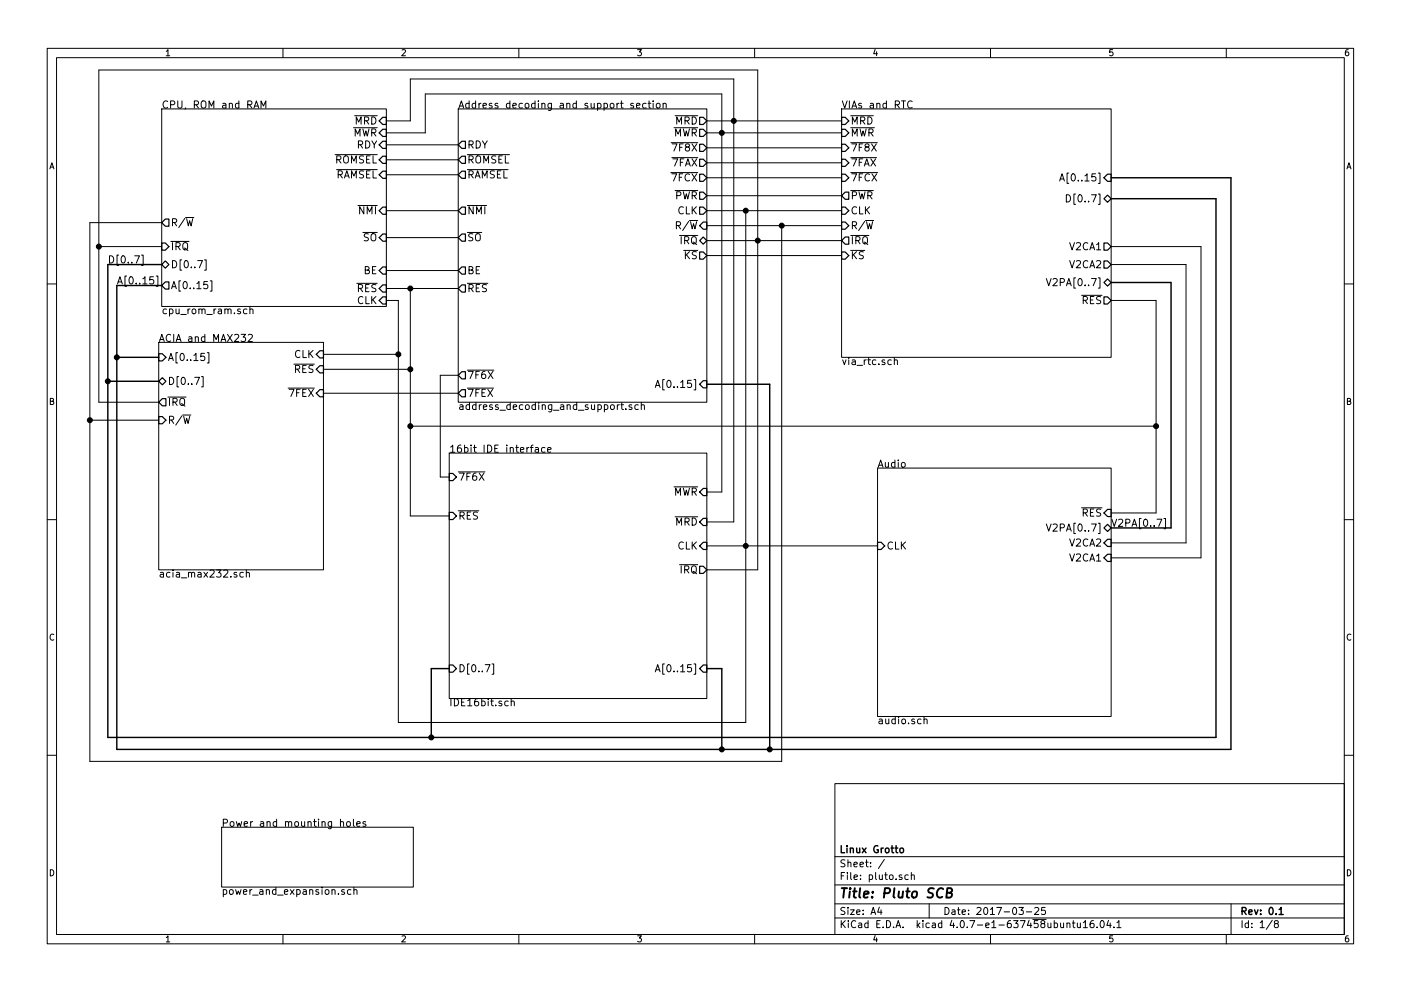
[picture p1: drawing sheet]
EESchema Schematic File Version 2
LIBS:pluto-rescue
LIBS:power
LIBS:device
LIBS:transistors
LIBS:conn
LIBS:linear
LIBS:regul
LIBS:74xx
LIBS:cmos4000
LIBS:adc-dac
LIBS:memory
LIBS:xilinx
LIBS:microcontrollers
LIBS:dsp
LIBS:microchip
LIBS:analog_switches
LIBS:motorola
LIBS:texas
LIBS:intel
LIBS:audio
LIBS:interface
LIBS:digital-audio
LIBS:philips
LIBS:display
LIBS:cypress
LIBS:siliconi
LIBS:opto
LIBS:atmel
LIBS:contrib
LIBS:valves
LIBS:65xx
LIBS:4000-ic
LIBS:7400-ic
LIBS:analog-ic
LIBS:avr-mcu
LIBS:bluegiga
LIBS:connector
LIBS:diode-inc-ic
LIBS:freescale-ic
LIBS:ftdi-ic
LIBS:led
LIBS:maxim-ic
LIBS:micrel-ic
LIBS:microchip-ic
LIBS:nxp-ic
LIBS:on-semi-ic
LIBS:regulator
LIBS:rohm
LIBS:sharp-relay
LIBS:sparkfun
LIBS:standard
LIBS:stmicro-mcu
LIBS:ti-ic
LIBS:transistor
LIBS:uln-ic
LIBS:IDE_interface
LIBS:74xgxx
LIBS:ac-dc
LIBS:actel
LIBS:allegro
LIBS:Altera
LIBS:analog_devices
LIBS:battery_management
LIBS:bbd
LIBS:bosch
LIBS:brooktre
LIBS:cmos_ieee
LIBS:dc-dc
LIBS:diode
LIBS:elec-unifil
LIBS:ESD_Protection
LIBS:ftdi
LIBS:gennum
LIBS:graphic
LIBS:hc11
LIBS:intersil
LIBS:ir
LIBS:Lattice
LIBS:leds
LIBS:LEM
LIBS:logo
LIBS:maxim
LIBS:mechanical
LIBS:microchip_dspic33dsc
LIBS:microchip_pic10mcu
LIBS:microchip_pic12mcu
LIBS:microchip_pic16mcu
LIBS:microchip_pic18mcu
LIBS:microchip_pic24mcu
LIBS:microchip_pic32mcu
LIBS:modules
LIBS:motor_drivers
LIBS:motors
LIBS:msp430
LIBS:nordicsemi
LIBS:nxp
LIBS:nxp_armmcu
LIBS:onsemi
LIBS:Oscillators
LIBS:powerint
LIBS:Power_Management
LIBS:pspice
LIBS:references
LIBS:relays
LIBS:rfcom
LIBS:RFSolutions
LIBS:sensors
LIBS:silabs
LIBS:stm8
LIBS:stm32
LIBS:supertex
LIBS:switches
LIBS:transf
LIBS:triac_thyristor
LIBS:ttl_ieee
LIBS:video
LIBS:wiznet
LIBS:Worldsemi
LIBS:Xicor
LIBS:zetex
LIBS:Zilog
LIBS:pluto
LIBS:pluto-cache
EELAYER 25 0
EELAYER END
$Descr A4 11693 8268
encoding utf-8
Sheet 1 8
Title "Pluto SCB"
Date "2017-03-25"
Rev "0.1"
Comp "Linux Grotto"
Comment1 ""
Comment2 ""
Comment3 ""
Comment4 ""
$EndDescr
$Sheet
S 1350 900  1875 1650
U 58D5892B
F0 "CPU, ROM and RAM" 60
F1 "cpu_rom_ram.sch" 60
F2 "A[0..15]" O L 1350 2375 60 
F3 "D[0..7]" B L 1350 2200 60 
F4 "RDY" I R 3225 1200 60 
F5 "BE" I R 3225 2250 60 
F6 "~IRQ" I L 1350 2050 60 
F7 "R/~W" O L 1350 1850 60 
F8 "~NMI" I R 3225 1750 60 
F9 "CLK" I R 3225 2500 60 
F10 "~MRD" I R 3225 1000 60 
F11 "~MWR" I R 3225 1100 60 
F12 "~RAMSEL" I R 3225 1450 60 
F13 "~ROMSEL" I R 3225 1325 60 
F14 "~RES" I R 3225 2400 60 
F15 "~SO" I R 3225 1975 60 
$EndSheet
$Sheet
S 1325 2850 1375 1900
U 58D58957
F0 "ACIA and MAX232" 60
F1 "acia_max232.sch" 60
F2 "~7FEX" I R 2700 3275 60 
F3 "R/~W" I L 1325 3500 60 
F4 "~RES" I R 2700 3075 60 
F5 "~IRQ" O L 1325 3350 60 
F6 "CLK" I R 2700 2950 60 
F7 "D[0..7]" B L 1325 3175 60 
F8 "A[0..15]" I L 1325 2975 60 
$EndSheet
$Sheet
S 7025 900  2250 2075
U 58D58980
F0 "VIAs and RTC" 60
F1 "via_rtc.sch" 60
F2 "V2PA[0..7]" B R 9275 2350 60 
F3 "D[0..7]" B R 9275 1650 60 
F4 "~7FCX" B L 7025 1475 60 
F5 "A[0..15]" I R 9275 1475 60 
F6 "~PWR" O L 7025 1625 60 
F7 "~RES" O R 9275 2500 60 
F8 "~IRQ" O L 7025 2000 60 
F9 "~MWR" I L 7025 1100 60 
F10 "~MRD" I L 7025 1000 60 
F11 "~7F8X" I L 7025 1225 60 
F12 "~7FAX" I L 7025 1350 60 
F13 "R/~W" I L 7025 1875 60 
F14 "CLK" I L 7025 1750 60 
F15 "V2CA1" O R 9275 2050 60 
F16 "V2CA2" O R 9275 2200 60 
F17 "~KS" I L 7025 2125 60 
$EndSheet
$Sheet
S 3825 900  2075 2450
U 58D589A4
F0 "Address decoding and support section" 60
F1 "address_decoding_and_support.sch" 60
F2 "CLK" O R 5900 1750 60 
F3 "A[0..15]" I R 5900 3200 60 
F4 "~MRD" O R 5900 1000 60 
F5 "~MWR" O R 5900 1100 60 
F6 "~ROMSEL" O L 3825 1325 60 
F7 "~RAMSEL" O L 3825 1450 60 
F8 "R/~W" I R 5900 1875 60 
F9 "~IRQ" B R 5900 2000 60 
F10 "~NMI" O L 3825 1750 60 
F11 "BE" O L 3825 2250 60 
F12 "~PWR" O R 5900 1625 60 
F13 "RDY" O L 3825 1200 60 
F14 "~RES" O L 3825 2400 60 
F15 "~7F6X" O L 3825 3125 60 
F16 "~7F8X" O R 5900 1225 60 
F17 "~7FAX" O R 5900 1350 60 
F18 "~7FCX" O R 5900 1475 60 
F19 "~7FEX" O L 3825 3275 60 
F20 "~KS" O R 5900 2125 60 
F21 "~SO" O L 3825 1975 60 
$EndSheet
$Sheet
S 1850 6900 1600 500 
U 58D589DC
F0 "Power and mounting holes" 60
F1 "power_and_expansion.sch" 60
$EndSheet
$Sheet
S 7325 3900 1950 2075
U 59306E56
F0 "Audio" 60
F1 "audio.sch" 60
F2 "V2PA[0..7]" B R 9275 4400 60 
F3 "V2CA2" I R 9275 4525 60 
F4 "V2CA1" I R 9275 4650 60 
F5 "~RES" I R 9275 4275 60 
F6 "CLK" I L 7325 4550 60 
$EndSheet
Wire Wire Line
	5900 2000 7025 2000
Wire Wire Line
	5900 1875 7025 1875
Wire Wire Line
	5900 1000 7025 1000
$Sheet
S 3750 3775 2150 2050
U 5932EBB3
F0 "16bit IDE interface" 60
F1 "IDE16bit.sch" 60
F2 "D[0..7]" I L 3750 5575 60 
F3 "~RES" I L 3750 4300 60 
F4 "A[0..15]" I R 5900 5575 60 
F5 "CLK" I R 5900 4550 60 
F6 "~MRD" I R 5900 4350 60 
F7 "~7F6X" I L 3750 3975 60 
F8 "~MWR" I R 5900 4100 60 
F9 "~IRQ" O R 5900 4750 60 
$EndSheet
Wire Wire Line
	5900 1100 7025 1100
Wire Wire Line
	5900 1625 7025 1625
Wire Wire Line
	5900 1750 7025 1750
Wire Wire Line
	3225 1000 3425 1000
Wire Wire Line
	3425 1000 3425 650 
Wire Wire Line
	3425 650  6125 650 
Wire Wire Line
	6125 650  6125 4350
Connection ~ 6125 1000
Wire Wire Line
	3225 1100 3550 1100
Wire Wire Line
	3550 1100 3550 775 
Wire Wire Line
	3550 775  6025 775 
Wire Wire Line
	6025 775  6025 4100
Connection ~ 6025 1100
Wire Wire Line
	3225 1200 3825 1200
Wire Wire Line
	3225 1325 3825 1325
Wire Wire Line
	3225 1450 3825 1450
Wire Wire Line
	5900 1225 7025 1225
Wire Wire Line
	5900 1350 7025 1350
Wire Wire Line
	5900 1475 7025 1475
Wire Wire Line
	9275 2050 10025 2050
Wire Wire Line
	10025 4650 9275 4650
Wire Wire Line
	9275 2200 9900 2200
Wire Wire Line
	9275 4525 9900 4525
Wire Wire Line
	9275 2500 9650 2500
Wire Wire Line
	9650 4275 9275 4275
Wire Wire Line
	9650 2500 9650 4275
Wire Wire Line
	9900 4525 9900 2200
Wire Wire Line
	10025 2050 10025 4650
Wire Bus Line
	9275 2350 9775 2350
Wire Bus Line
	9775 2350 9775 4400
Wire Bus Line
	9775 4400 9275 4400
Text Label 9275 4400 0    60   ~ 0
V2PA[0..7]
Wire Wire Line
	2700 3275 3825 3275
Wire Wire Line
	3225 2500 3325 2500
Wire Wire Line
	3325 2500 3325 6025
Wire Wire Line
	3325 2950 2700 2950
Wire Wire Line
	3225 2400 3825 2400
Wire Wire Line
	3425 2400 3425 4300
Wire Wire Line
	3425 3075 2700 3075
Wire Wire Line
	3225 2250 3825 2250
Wire Bus Line
	1350 2375 975  2375
Wire Bus Line
	975  2375 975  6250
Wire Bus Line
	975  2975 1325 2975
Text Label 975  2375 0    60   ~ 0
A[0..15]
Wire Bus Line
	1350 2200 900  2200
Wire Bus Line
	900  2200 900  6150
Wire Bus Line
	900  3175 1325 3175
Text Label 900  2200 0    60   ~ 0
D[0..7]
Wire Wire Line
	1350 2050 825  2050
Wire Wire Line
	825  575  825  3350
Wire Wire Line
	825  3350 1325 3350
Wire Wire Line
	1350 1850 750  1850
Wire Wire Line
	750  1850 750  6350
Wire Wire Line
	750  3500 1325 3500
Wire Bus Line
	9275 1650 10150 1650
Wire Bus Line
	10150 1650 10150 6150
Wire Bus Line
	10150 6150 900  6150
Wire Bus Line
	9275 1475 10275 1475
Wire Bus Line
	10275 1475 10275 6250
Wire Bus Line
	10275 6250 975  6250
Connection ~ 975  2975
Connection ~ 900  3175
Wire Bus Line
	3750 5575 3600 5575
Wire Bus Line
	3600 5575 3600 6150
Connection ~ 3600 6150
Wire Bus Line
	5900 5575 6025 5575
Wire Bus Line
	6025 5575 6025 6250
Connection ~ 6025 6250
Wire Wire Line
	6025 4100 5900 4100
Wire Wire Line
	6125 4350 5900 4350
Wire Wire Line
	5900 4550 7325 4550
Wire Wire Line
	6225 1750 6225 6025
Connection ~ 6225 4550
Connection ~ 6225 1750
Wire Wire Line
	825  575  6325 575 
Wire Wire Line
	6325 575  6325 4750
Connection ~ 6325 2000
Connection ~ 825  2050
Wire Wire Line
	6325 4750 5900 4750
Connection ~ 3425 2400
Wire Wire Line
	3425 4300 3750 4300
Connection ~ 3425 3075
Wire Wire Line
	3425 3550 9650 3550
Connection ~ 9650 3550
Connection ~ 3425 3550
Wire Wire Line
	3225 1750 3825 1750
Wire Wire Line
	3825 3125 3675 3125
Wire Wire Line
	3675 3125 3675 3975
Wire Wire Line
	3675 3975 3750 3975
Wire Bus Line
	5900 3200 6425 3200
Wire Bus Line
	6425 3200 6425 6250
Connection ~ 6425 6250
Wire Wire Line
	750  6350 6525 6350
Wire Wire Line
	6525 6350 6525 1875
Connection ~ 6525 1875
Connection ~ 750  3500
Wire Wire Line
	6225 6025 3325 6025
Connection ~ 3325 2950
Wire Wire Line
	7025 2125 5900 2125
Wire Wire Line
	3825 1975 3225 1975
$EndSCHEMATC
